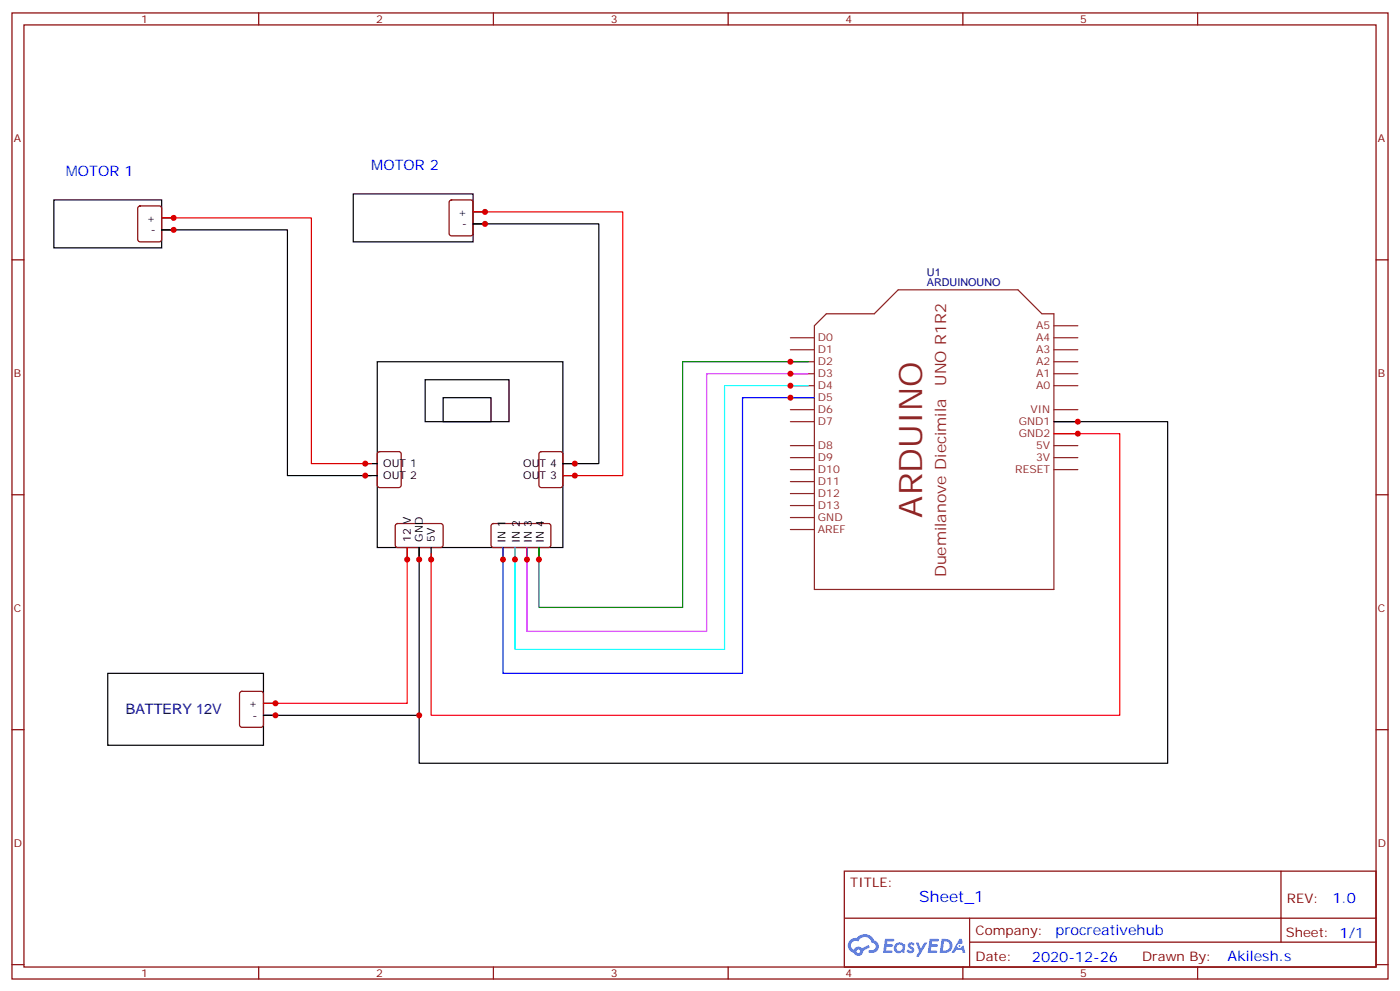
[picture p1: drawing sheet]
<svg xmlns="http://www.w3.org/2000/svg" width="412mm" height="292mm" viewBox="0 0 412 292" stroke-linecap="round" stroke-linejoin="round" font-family="sans-serif">
<g fill="none" stroke="#870000" stroke-width=".35">
<path d="M3.5 3.8h405.4v284.3h-405.4zM7.1 7.3h398.2v277.3h-398.2zM76.2 3.8v3.5M145.3 3.8v3.5M214.5 3.8v3.5M283.6 3.8v3.5M352.8 3.8v3.5M3.5 76.5h3.6M405.3 76.5h3.6M3.5 145.6h3.6M405.3 145.6h3.6M3.5 214.8h3.6"/>
<path d="M405.3 214.8h3.6M248.7 256.4h156.6v28.2h-156.6zM377.3 256.4v20.9M248.7 270.2h156.5M285.6 277.3h119.6M285.6 270.2v14.2M3.5 283.9h3.6M76.2 284.6v3.5M145.3 284.6v3.5M214.5 284.6v3.5M283.6 284.6v3.5M352.8 284.6v3.5"/>
<path d="M405.3 283.9h3.6"/>
</g>
<g fill="#5487ff">
<path d="M267.7 277.6a1.22 1.22 0 0 1 1.7 .2l-.4 .6a.47 .47 0 0 0-.3-.4 .47 .47 0 0 0-.5 .2l.1 .2a1.14 1.14 0 0 1 .8 1.8 1.14 1.14 0 0 1-1.9 0l-.2-.2 .5-.6 .7 .5a.29 .29 0 0 0 .3-.3 .29 .29 0 0 0-.2-.3 1.04 1.04 0 0 1-.6-1.7z"/>
<path d="M260.7 276.3h2.4l.3 .2-.2 .5-1.8 .1-.1 .8h1.5l.3 .4-.3 .4h-1.6l-.2 1.1h1.7l.2 .3-.2 .3-2.6 .1z"/>
<path d="M273.8 276.3h2.4l.3 .2-.1 .5-1.8 .1-.2 .8h1.6l.3 .4-.4 .4h-1.6l-.1 1.1h1.7l.2 .3-.2 .3-2.6 .1z"/>
<path d="M282.6 276.3h.7l.3 1.3-.6 .3a.69 .69 0 0 0-1 .3 .69 .69 0 0 0 .4 .9 .69 .69 0 0 0 .9-.6l.5-.2 .6 2.2h-.8l-.2-.9h-1.8l-.5 .9h-.8z"/>
<path d="M269.8 277.4h.8l.6 1.8 1.1-1.8h.9l-2.6 4.2h-.8l.9-1.5z"/>
<path d="M277.4 276.3l-.6 4.2h1.3a2.11 2.11 0 0 0 2.5-2.1 2.11 2.11 0 0 0-2.5-2.1zM278.1 277.1a1.39 1.39 0 0 1 1.7 1.4 1.39 1.39 0 0 1-1.8 1.3h-.3z"/>
<path d="M263.7 277.9a1.54 1.54 0 0 0-.1 2.2 1.54 1.54 0 0 0 2.2 .1l.6 .3 .3-2.3-.2-.3h-.4a1.49 1.49 0 0 0-2.4 0zM264 278.9a.94 .94 0 0 1 1.8 0 .94 .94 0 0 1-1.8 0z"/>
<path d="M250.4 276.7a2.18 2.18 0 0 0 1.1 3.7 1.44 1.44 0 0 0 1.6 .9 1.44 1.44 0 0 0 1.2-1.4l2-1.1-.5-.7-1.9 1a1.47 1.47 0 0 0-2.4 .4 1.39 1.39 0 0 1-.7-1.9 1.39 1.39 0 0 1 2-.5 2.12 2.12 0 0 1 2.2-1.3 2.12 2.12 0 0 1 1.9 1.7 1.14 1.14 0 0 1 1.1 1.4 1.14 1.14 0 0 1-1.7 .7 .43 .43 0 0 0-.5 .4 .43 .43 0 0 0 .4 .5 1.98 1.98 0 0 0 2.5-1.2 1.98 1.98 0 0 0-1.2-2.6 3.1 3.1 0 0 0-5.3-.6l-.9 .1zM252.3 280a.55 .55 0 0 1 1.1 0 .55 .55 0 0 1-1.1 0z"/>
<circle cx="282.6" cy="278.4" r=".26"/>
</g>
<g fill="none" stroke="#8c2424" stroke-width=".35">
<path d="M232.8 99.4h7.1M239.9 95.9l3.5-3.5h14.1l7.1-7.1h35.3l7 7.1h3.5v81.1h-70.5zM310.4 99.4h7.1M310.4 95.9h7.1M232.8 102.9h7.1M232.8 106.5h7.1M232.8 110h7.1M232.8 113.5h7.1M232.8 117.1h7.1M310.4 102.9h7.1M310.4 106.5h7.1M310.4 110h7.1"/>
<path d="M310.4 113.5h7.1M232.8 120.6h7.1M232.8 124.1h7.1M232.8 131.2h7.1M232.8 134.7h7.1M232.8 138.2h7.1M310.4 120.6h7.1M310.4 124.1h7.1M310.4 131.2h7.1M310.4 134.7h7.1M310.4 138.2h7.1M310.4 127.6h7.1"/>
<path d="M232.8 141.7h7.1M232.8 145.3h7.1M232.8 148.8h7.1M232.8 152.3h7.1M232.8 155.9h7.1"/>
</g>
<g fill="none" stroke="#000" stroke-width=".35">
<path d="M15.9 58.8h31.7v14.2h-31.7zM104.1 57.1h35.2v14.1h-35.2zM47.6 64.1h3.6M51.2 67.7h-3.6h37.1v72.3h24.7M139.3 62.4h3.6M142.9 65.9h-3.6h37.1v70.6h-10.6h3.5M111.1 106.5h54.7v54.6h-54.7zM125.2 111.8h24.7v12.3h-24.7zM130.5 117.1h14.1v7h-14.1zM107.6 136.5h3.5M107.6 140h3.5M165.8 140h3.5"/>
<path d="M310.4 124.1h33.6v100.5h-220.5v-14.1M119.9 161.1v3.6M123.5 164.7v-3.6v49.4h-45.9h3.5M127 161.1v3.6M148.2 161.1v3.6M151.7 161.1v3.6M155.2 161.1v3.6M158.7 161.1v3.6M31.7 198.2h45.9v21.2h-45.9zM77.6 207h3.5"/>
</g>
<path d="M132.5 59l.5-.2h5.6l.7 .5v9.4l-.4 .7h-5.9l-.7-.4v-9.5zM40.8 60.8l.5-.2h5.6l.7 .4v9.5l-.4 .6-5.9 .1-.7-.5v-9.4zM111.4 133.1l.4-.2h5.7l.6 .5 .1 9.4-.5 .7h-5.9l-.6-.5-.1-9.4zM159 133.1l.5-.2h5.6l.7 .5v9.4l-.5 .7h-5.8l-.7-.5-.1-9.4zM116.7 154.3l.4-.2h13l.4 .7v5.9l-.7 .4h-13l-.4-.7v-5.6zM144.9 154.3l.4-.2h16.5l.5 .7-.1 5.9-.6 .4h-16.5l-.5-.7v-5.6zM70.8 203.7l.5-.2h5.6l.7 .4v9.5l-.5 .6-5.8 .1-.7-.5v-9.4z" fill="none" stroke="#870000" stroke-width=".35"/>
<path d="M239.9 117.1h-21.2v81.1h-70.5v-37.1" fill="none" stroke="#00f" stroke-width=".35"/>
<path d="M238.1 113.5h-24.7v77.6h-61.7v-30" fill="none" stroke="#0ff" stroke-width=".35"/>
<path d="M238.1 110h-30v75.8h-52.9v-24.7" fill="none" stroke="#c0f" stroke-width=".35"/>
<path d="M238.1 106.5h-37v72.3h-42.4v-17.7" fill="none" stroke="#008700" stroke-width=".35"/>
<path d="M47.6 64.1h44.1v72.4h17.7M139.3 62.4h44.1v77.6h-17.6M310.4 127.6h19.4v82.9h-202.8v-47.6M119.9 161.1v45.9h-42.3" fill="none" stroke="#f00" stroke-width=".35"/>
<g fill="#c00">
<circle cx="232.8" cy="117.1" r=".88"/>
<circle cx="148.2" cy="164.7" r=".88"/>
<circle cx="232.8" cy="113.5" r=".88"/>
<circle cx="151.7" cy="164.7" r=".88"/>
<circle cx="232.8" cy="110" r=".88"/>
<circle cx="155.2" cy="164.7" r=".88"/>
<circle cx="232.8" cy="106.5" r=".88"/>
<circle cx="158.8" cy="164.7" r=".88"/>
<circle cx="119.9" cy="164.7" r=".88"/>
<circle cx="81.1" cy="207" r=".88"/>
<circle cx="123.5" cy="164.7" r=".88"/>
<circle cx="81.1" cy="210.5" r=".88"/>
<circle cx="127" cy="164.7" r=".88"/>
<circle cx="123.5" cy="210.5" r=".88"/>
<circle cx="317.5" cy="124.1" r=".88"/>
<circle cx="317.5" cy="127.6" r=".88"/>
<circle cx="107.6" cy="136.5" r=".88"/>
<circle cx="51.2" cy="64.1" r=".88"/>
<circle cx="107.6" cy="140" r=".88"/>
<circle cx="51.2" cy="67.7" r=".88"/>
<circle cx="169.3" cy="136.5" r=".88"/>
<circle cx="142.9" cy="65.9" r=".88"/>
<circle cx="169.3" cy="140" r=".88"/>
<circle cx="142.9" cy="62.4" r=".88"/>
</g>
<text font-size="9.5" fill="#8d2323" x="271.6" y="152.3" transform="rotate(-90 271.6 152.3)">ARDUINO</text>
<g font-size="4.6" fill="#8d2323">
<text x="278.7" y="113.5" transform="rotate(-90 278.7 113.5)">UNO R1R2</text>
<text x="278.7" y="170" transform="rotate(-90 278.7 170)">Duemilanove Diecimila</text>
</g>
<text font-size="4.6" fill="#00f" x="270.8" y="265.4">Sheet_1</text>
<g font-size="4.2" fill="#00f">
<text x="19.4" y="51.8">MOTOR 1</text>
<text x="109.4" y="50">MOTOR 2</text>
<text x="392.5" y="265.7">1.0</text>
<text x="310.9" y="275.2">procreativehub</text>
<text x="304" y="283">2020-12-26</text>
<text x="361.6" y="282.9">Akilesh.s</text>
</g>
<text font-size="4.2" fill="#000080" x="37.1" y="210.2">BATTERY 12V</text>
<g font-size="3.9" fill="#800">
<text x="250.5" y="261">TITLE:</text>
<text x="379.1" y="265.7">REV:</text>
<text x="287.4" y="275.2">Company:</text>
<text x="378.7" y="275.8">Sheet: 1/1</text>
<text x="287.4" y="282.9">Date:</text>
<text x="336.4" y="282.9">Drawn By:</text>
</g>
<g font-size="3.2" fill="#800">
<text x="41.6" y="6.8">1</text>
<text x="110.8" y="6.8">2</text>
<text x="179.9" y="6.8">3</text>
<text x="249.1" y="6.8">4</text>
<text x="318.2" y="6.8">5</text>
<text x="4.1" y="41.9">A</text>
<text x="405.9" y="41.9">A</text>
<text x="4.1" y="111.1">B</text>
<text x="405.9" y="111.1">B</text>
<text x="4.1" y="180.2">C</text>
<text x="405.9" y="180.2">C</text>
<text x="4.1" y="249.3">D</text>
<text x="405.9" y="249.3">D</text>
<text x="41.6" y="287.6">1</text>
<text x="110.8" y="287.6">2</text>
<text x="179.9" y="287.6">3</text>
<text x="249.1" y="287.6">4</text>
<text x="318.2" y="287.6">5</text>
</g>
<g font-size="3.2">
<text x="43.3" y="65.2">+</text>
<text x="135" y="63.4">+</text>
<text x="44.4" y="68.7">-</text>
<text x="136.1" y="67">-</text>
<text x="112.9" y="137.5">OUT 1</text>
<text x="154.1" y="137.5">OUT 4</text>
<text x="112.9" y="141">OUT 2</text>
<text x="154.1" y="141">OUT 3</text>
<text x="121" y="159.4" transform="rotate(-90 121 159.4)">12 V</text>
<text x="124.5" y="159.4" transform="rotate(-90 124.5 159.4)">GND</text>
<text x="128.1" y="159.4" transform="rotate(-90 128.1 159.4)">5V</text>
<text x="148.9" y="159.8" transform="rotate(-90 148.9 159.8)">IN 1</text>
<text x="153.1" y="159.8" transform="rotate(-90 153.1 159.8)">IN 2</text>
<text x="156.6" y="159.8" transform="rotate(-90 156.6 159.8)">IN 3</text>
<text x="160.2" y="159.8" transform="rotate(-90 160.2 159.8)">IN 4</text>
<text x="73.3" y="208.1">+</text>
<text x="74.4" y="211.6">-</text>
</g>
<g font-size="3.2" fill="#000080">
<text x="273" y="81.3">U1</text>
<text x="273" y="84.2">ARDUINOUNO</text>
</g>
<g font-size="3.2" fill="#8d2323">
<text x="240.9" y="100.5">D0</text>
<text x="305.2" y="96.9">A5</text>
<text x="305.2" y="100.5">A4</text>
<text x="240.9" y="104">D1</text>
<text x="240.9" y="107.5">D2</text>
<text x="305.2" y="104">A3</text>
<text x="305.2" y="107.5">A2</text>
<text x="240.9" y="111.1">D3</text>
<text x="305.2" y="111.1">A1</text>
<text x="240.9" y="114.6">D4</text>
<text x="240.9" y="118.1">D5</text>
<text x="305.2" y="114.6">A0</text>
<text x="240.9" y="121.6">D6</text>
<text x="240.9" y="125.2">D7</text>
<text x="300.1" y="125.2">GND1</text>
<text x="303.5" y="121.6">VIN</text>
<text x="300.1" y="128.7">GND2</text>
<text x="240.9" y="132.2">D8</text>
<text x="240.9" y="135.7">D9</text>
<text x="305.2" y="132.2">5V</text>
<text x="305.2" y="135.7">3V</text>
<text x="240.9" y="139.3">D10</text>
<text x="240.9" y="142.8">D11</text>
<text x="299" y="139.3">RESET</text>
<text x="240.9" y="146.3">D12</text>
<text x="240.9" y="149.9">D13</text>
<text x="240.9" y="153.4">GND</text>
<text x="240.9" y="156.9">AREF</text>
</g>
</svg>
